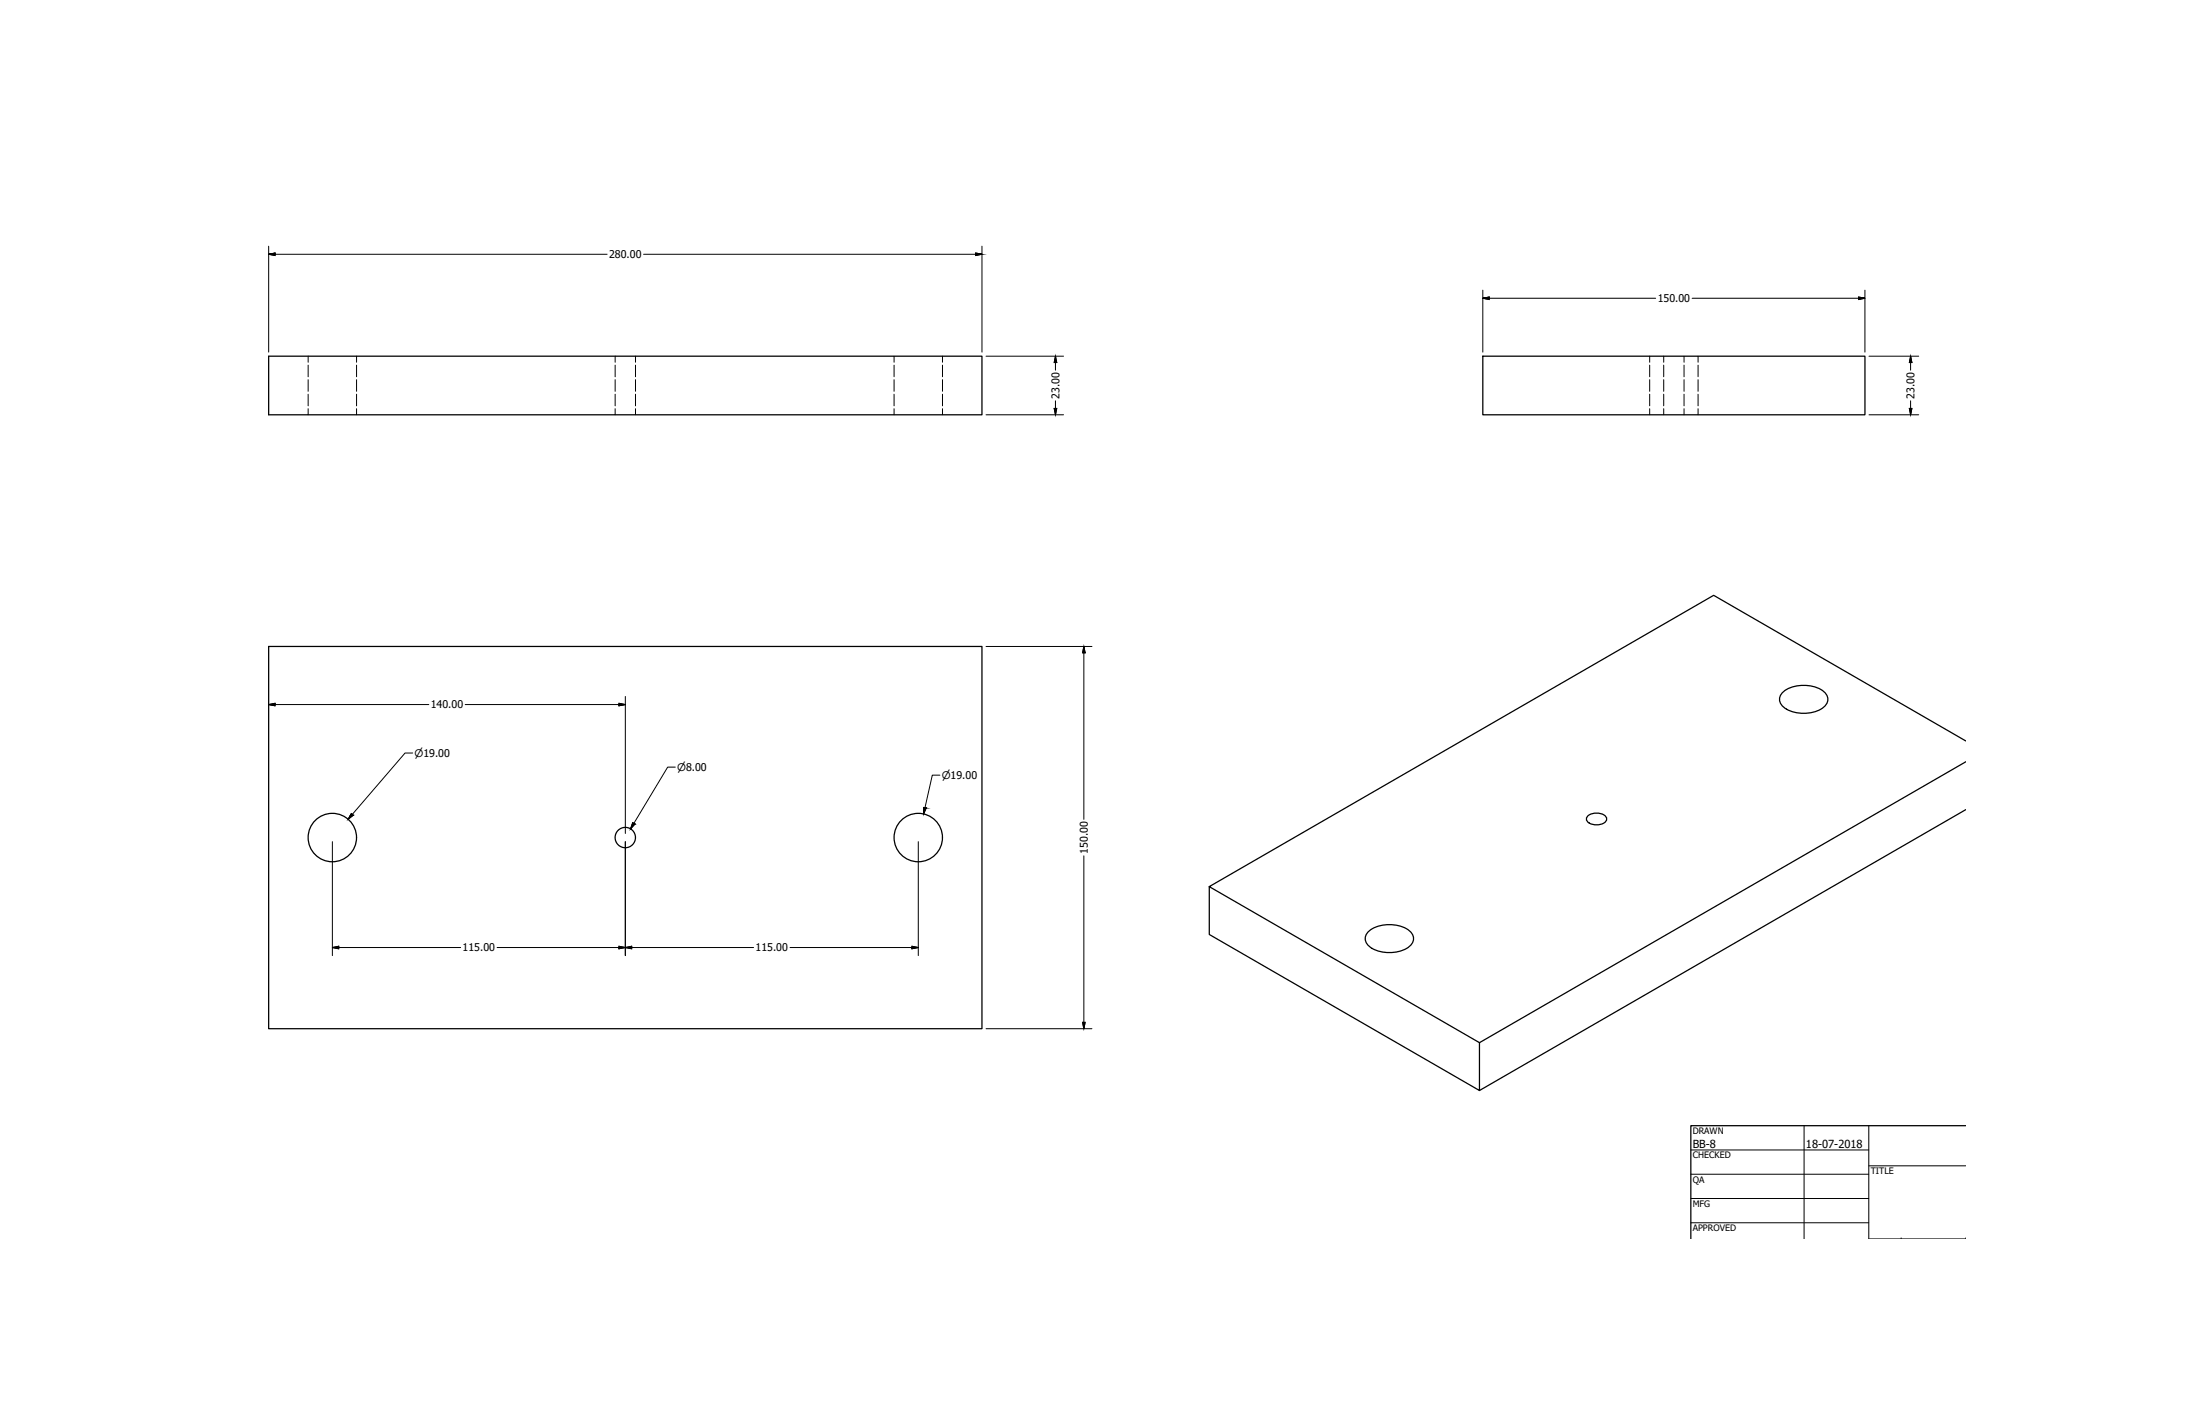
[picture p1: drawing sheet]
<svg xmlns="http://www.w3.org/2000/svg" width="864mm" height="559mm" viewBox="0 0 864 559" stroke-linecap="round" stroke-linejoin="round" font-family="sans-serif">
<!-- layer: Visible (ANSI) -->
<g fill="none" stroke="#000" stroke-width=".5">
<path d="M105.5 139.8h280v23h-280zM582.1 139.8h150v23h-150zM105.5 253.7h280v150h-280zM699.7 271.8a13.6 13.6 0 0 1 16.7 0 3.9 3.9 0 0 1-1.7 6.5 14 14 0 0 1-15-1.3 3.6 3.6 0 0 1 0-5.2zM771.7 290.8l-99-57.2-198 114.3v18.8l106.1 61.2v-18.7l-106.1-61.3M771.7 298.9l-190.9 110.3M771.7 317.7l-190.9 110.2M623.3 320.2a5.6 5.6 0 0 1 7.2 .4 1.94 1.94 0 0 1-1.6 2.7 4.9 4.9 0 0 1-6.2-1.7zM537 365.7a13.6 13.6 0 0 1 16.8 0 3.9 3.9 0 0 1-1.7 6.5 14 14 0 0 1-15.1-1.3 3.6 3.6 0 0 1 0-5.2z"/>
<circle cx="130.5" cy="328.7" r="9.5"/>
<circle cx="245.5" cy="328.7" r="4"/>
<circle cx="360.5" cy="328.7" r="9.5"/>
</g>
<!-- layer: Hidden (ANSI) -->
<g fill="none" stroke="#000" stroke-width=".39">
<path d="M121 139.8v2.4M140 139.8v2.4M241.5 139.8v2.4M249.5 139.8v2.4M351 139.8v2.4M370 139.8v2.4M647.6 139.8v2.4M653.1 139.8v2.4M661.1 139.8v2.4M666.6 139.8v2.4M121 143.3v4.5M121 149v4.6"/>
<path d="M121 154.7v4.6M140 143.3v4.5M140 149v4.6M140 154.7v4.6M241.5 143.3v4.5M241.5 149v4.6M241.5 154.7v4.6M249.5 143.3v4.5M249.5 149v4.6M249.5 154.7v4.6M351 143.3v4.5M351 149v4.6"/>
<path d="M351 154.7v4.6M370 143.3v4.5M370 149v4.6M370 154.7v4.6M647.6 143.3v4.5M647.6 149v4.6M647.6 154.7v4.6M653.1 143.3v4.5M653.1 149v4.6M653.1 154.7v4.6M661.1 143.3v4.5M661.1 149v4.6"/>
<path d="M661.1 154.7v4.6M666.6 143.3v4.5M666.6 149v4.6M666.6 154.7v4.6M121 160.4v2.4M140 160.4v2.4M241.5 160.4v2.4M249.5 160.4v2.4M351 160.4v2.4M370 160.4v2.4M647.6 160.4v2.4M653.1 160.4v2.4"/>
<path d="M661.1 160.4v2.4M666.6 160.4v2.4"/>
</g>
<!-- layer: Title (ANSI) -->
<path d="M663.7 451.3h69.9M708.2 441.7v44.5M733.6 441.7v44.5h38.1M733.6 457.5h38.1M663.7 460.8h69.9M663.7 470.3h69.9M663.7 479.8h69.9" fill="none" stroke="#000" stroke-width=".39"/>
<g fill="#000">
<circle cx="746.3" cy="486.2" r=".17"/>
<circle cx="771.7" cy="486.2" r=".17"/>
</g>
<path d="M771.7 441.7h-108v44.5" fill="none" stroke="#000" stroke-width=".5"/>
<!-- layer: Dimension (ANSI) -->
<g fill="none" stroke="#000" stroke-width=".39">
<path d="M105.5 99.8l2.5-.5v1zM105.5 99.8h132.8M105.5 96.6v41.6M252.6 99.8h132.9M383 99.3l2.5 .5-2.5 .5zM385.5 96.6v41.6M582.1 117l2.5-.5v1zM582.1 117h67.8M582.1 113.9v24.3M664.2 117h67.9M729.6 116.5l2.5 .5-2.5 .5zM732.1 113.9v24.3"/>
<path d="M387.1 139.8h30.4M414.3 139.8l.5 2.5h-1zM414.3 139.8v5.5M733.7 139.8h19.5M750 139.8l.5 2.5h-1zM750 139.8v5.5M414.3 157.3v5.5M750 157.3v5.5M387.1 162.8h30.4M413.8 160.3h1l-.5 2.5zM733.7 162.8h19.5M749.5 160.3h1l-.5 2.5z"/>
<path d="M387.1 253.7h41.5M425.5 253.7l.5 2.5h-1zM425.5 253.7v67.8M105.5 276.5l2.5-.5v1zM105.5 276.5h62.8M182.6 276.5h62.9M243 276l2.5 .5-2.5 .5zM245.5 273.3v53.8M162 295.5h-3l-22.3 26M137.9 319.3l.8 .6-2 1.6zM265.1 301h-3l-14.6 24.3M362.6 316.9l1 .2-1.1 2.3z"/>
<path d="M369 304.2h-3l-3.5 15.2M130.5 330.3v44.7M245.5 330.3v44.7M248.4 322.9l.8 .5-1.7 1.9zM360.5 330.3v44.7M425.5 335.8v67.9M130.5 371.8l2.5-.5v1zM130.5 371.8h50.3M195.1 371.8h100.7M243 371.3l2.5 .5-2.5 .5zM245.5 371.8l2.5-.5v1zM310.1 371.8h50.4"/>
<path d="M358 371.3l2.5 .5-2.5 .5zM387.1 403.7h41.5M425 401.2h1l-.5 2.5z"/>
</g>
<g fill="#000" stroke="#000" stroke-width=".39">
<path d="M414.3 139.8l.5 2.5h-1zM750 139.8l.5 2.5h-1zM413.8 160.3h1l-.5 2.5zM749.5 160.3h1l-.5 2.5zM425.5 253.7l.5 2.5h-1zM425 401.2h1l-.5 2.5z"/>
<path d="M105.5 99.8l2.5-.5v.5zM105.5 99.8l2.5 .5v-.5z"/>
<path d="M383 99.3l2.5 .5h-2.5zM383 99.8v.5l2.5-.5z"/>
<path d="M582.1 117l2.5-.5v.5zM582.1 117l2.5 .5v-.5z"/>
<path d="M729.6 116.5l2.5 .5h-2.5zM729.6 117v.5l2.5-.5z"/>
<path d="M105.5 276.5l2.5-.5v.5zM105.5 276.5l2.5 .5v-.5z"/>
<path d="M243 276l2.5 .5h-2.5zM243 276.5v.5l2.5-.5z"/>
<path d="M137.9 319.3l.8 .6h-1.2zM137.5 319.9l-.8 1.6 2-1.6z"/>
<path d="M362.6 316.9l1 .2h-1zM362.6 317.1l-.1 2.3 1.1-2.3z"/>
<path d="M248.4 322.9l.8 .5h-1zM248.2 323.4l-.7 1.9 1.7-1.9z"/>
<path d="M130.5 371.8l2.5-.5v.5zM130.5 371.8l2.5 .5v-.5z"/>
<path d="M243 371.3l2.5 .5h-2.5zM243 371.8v.5l2.5-.5z"/>
<path d="M245.5 371.8l2.5-.5v.5zM245.5 371.8l2.5 .5v-.5z"/>
<path d="M358 371.3l2.5 .5h-2.5zM358 371.8v.5l2.5-.5z"/>
</g>
<g font-size="4.4">
<text x="664.5" y="450.4">BB-8</text>
<text x="708.9" y="450.4">18-07-2018</text>
</g>
<g font-size="4.2">
<text x="239.1" y="101.3">280.00</text>
<text x="650.7" y="118.6">150.00</text>
<text x="415.8" y="156.5" transform="rotate(-90 415.8 156.5)">23.00</text>
<text x="751.5" y="156.5" transform="rotate(-90 751.5 156.5)">23.00</text>
<text x="169.1" y="278">140.00</text>
<text x="427" y="335" transform="rotate(-90 427 335)">150.00</text>
<text x="181.6" y="373.3">115.00</text>
<text x="296.6" y="373.3">115.00</text>
</g>
<g font-size="4.1">
<text x="162.8" y="297.1">⌀19.00</text>
<text x="265.9" y="302.6">⌀8.00</text>
<text x="369.7" y="305.8">⌀19.00</text>
</g>
<g font-size="3.5">
<text x="664.5" y="445">DRAWN</text>
<text x="664.5" y="454.6">CHECKED</text>
<text x="734.3" y="460.8">TITLE</text>
<text x="664.5" y="464.1">QA</text>
<text x="664.5" y="473.7">MFG</text>
<text x="664.5" y="483.2">APPROVED</text>
</g>
</svg>
